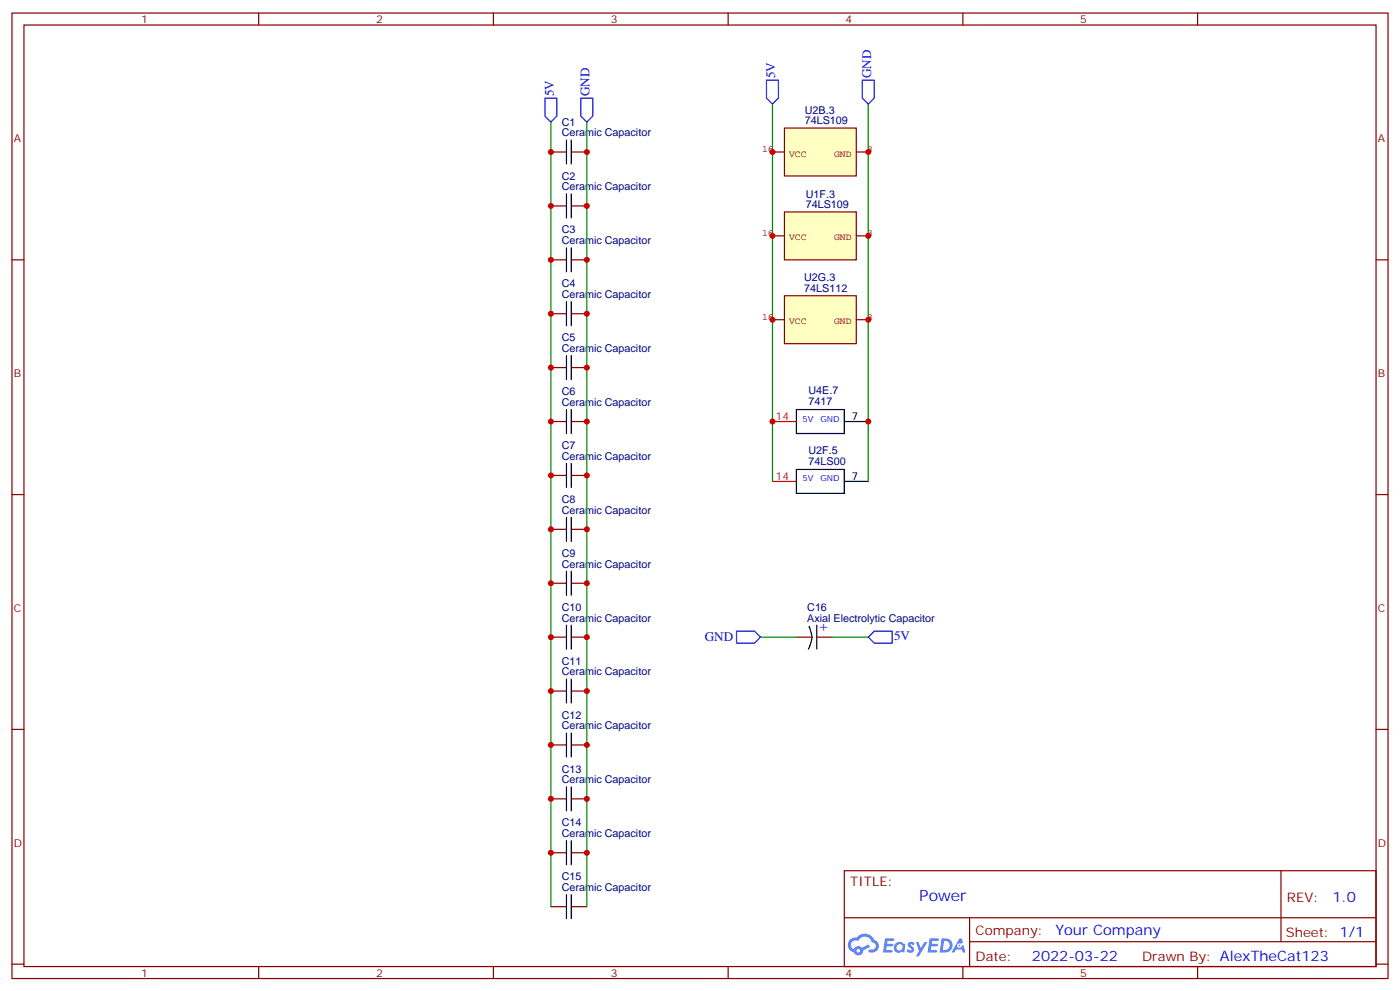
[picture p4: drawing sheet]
<svg xmlns="http://www.w3.org/2000/svg" width="412mm" height="292mm" viewBox="0 0 412 292" stroke-linecap="round" stroke-linejoin="round" font-family="sans-serif">
<g fill="none" stroke="#870000" stroke-width=".35">
<path d="M3.5 3.8h405.4v284.4h-405.4zM7.1 7.4h398.2v277.3h-398.2zM76.2 3.8v3.6M145.3 3.8v3.6M214.5 3.8v3.6M283.6 3.8v3.6M352.8 3.8v3.6M3.5 76.5h3.6M405.3 76.5h3.6M3.5 145.7h3.6M405.3 145.7h3.6M3.5 214.8h3.6"/>
<path d="M405.3 214.8h3.6M248.7 256.4h156.6v28.3h-156.6zM377.3 256.5v20.8M248.7 270.3h156.5M285.6 277.3h119.6M285.6 270.3v14.1M3.5 284h3.6M76.2 284.7v3.5M145.3 284.7v3.5M214.5 284.7v3.5M283.6 284.7v3.5M352.8 284.7v3.5"/>
<path d="M405.3 284h3.6"/>
</g>
<g fill="#5487ff">
<path d="M267.7 277.6a1.22 1.22 0 0 1 1.7 .3l-.4 .6a.47 .47 0 0 0-.3-.5 .47 .47 0 0 0-.5 .2l.1 .3a1.14 1.14 0 0 1 .8 1.7 1.14 1.14 0 0 1-1.9 0l-.2-.2 .5-.5 .7 .4a.29 .29 0 0 0 .3-.3 .29 .29 0 0 0-.2-.3 1.04 1.04 0 0 1-.6-1.7z"/>
<path d="M260.7 276.4h2.4l.3 .1-.2 .5-1.8 .1-.1 .9h1.5l.3 .3-.3 .4h-1.6l-.2 1.1h1.7l.2 .4-.2 .3h-2.6z"/>
<path d="M273.8 276.4h2.4l.3 .1-.1 .5-1.8 .1-.2 .9h1.6l.3 .3-.4 .4h-1.6l-.1 1.1h1.7l.2 .4-.2 .3h-2.6z"/>
<path d="M282.6 276.4h.7l.3 1.2-.6 .3a.69 .69 0 0 0-1 .3 .69 .69 0 0 0 .4 1 .69 .69 0 0 0 .9-.6l.5-.3 .6 2.2h-.8l-.2-.9h-1.8l-.5 .9h-.8z"/>
<path d="M269.8 277.4h.8l.6 1.9 1.1-1.9h.9l-2.6 4.2h-.8l.9-1.5z"/>
<path d="M277.4 276.4l-.6 4.1h1.3a2.11 2.11 0 0 0 2.5-2.1 2.11 2.11 0 0 0-2.5-2zM278.1 277.1a1.39 1.39 0 0 1 1.7 1.4 1.39 1.39 0 0 1-1.8 1.3h-.3z"/>
<path d="M263.7 278a1.54 1.54 0 0 0-.1 2.1 1.54 1.54 0 0 0 2.2 .2l.6 .2 .3-2.3-.2-.2-.4-.1a1.49 1.49 0 0 0-2.4 .1zM264 279a.94 .94 0 0 1 1.8 0 .94 .94 0 0 1-1.8 0z"/>
<path d="M250.4 276.7a2.18 2.18 0 0 0 1.1 3.8 1.44 1.44 0 0 0 1.6 .9 1.44 1.44 0 0 0 1.2-1.5l2-1-.5-.7-1.9 .9a1.47 1.47 0 0 0-2.4 .5 1.39 1.39 0 0 1-.7-2 1.39 1.39 0 0 1 2-.5 2.12 2.12 0 0 1 2.2-1.3 2.12 2.12 0 0 1 1.9 1.7 1.14 1.14 0 0 1 1.1 1.4 1.14 1.14 0 0 1-1.7 .8 .43 .43 0 0 0-.5 .3 .43 .43 0 0 0 .4 .5 1.98 1.98 0 0 0 2.5-1.2 1.98 1.98 0 0 0-1.2-2.5 3.1 3.1 0 0 0-5.3-.7l-.9 .1zM252.3 280a.55 .55 0 0 1 1.1 0 .55 .55 0 0 1-1.1 0z"/>
<circle cx="282.6" cy="278.5" r=".26"/>
</g>
<path d="M231.1 37.7h21.1v14.1h-21.1z" fill="#ffffc2" stroke="#850000" stroke-width=".35"/>
<path d="M227.5 44.8h3.6M252.2 44.8h3.6" fill="none" stroke="#850000" stroke-width=".35"/>
<path d="M231.1 62.4h21.1v14.1h-21.1z" fill="#ffffc2" stroke="#850000" stroke-width=".35"/>
<path d="M227.5 69.5h3.6M252.2 69.5h3.6" fill="none" stroke="#850000" stroke-width=".35"/>
<path d="M231.1 87.1h21.1v14.1h-21.1z" fill="#ffffc2" stroke="#850000" stroke-width=".35"/>
<path d="M227.5 94.2h3.6M252.2 94.2h3.6" fill="none" stroke="#850000" stroke-width=".35"/>
<g fill="none" stroke="#000" stroke-width=".35">
<path d="M166.9 41.2v7.1M166.9 57.1v7.1M168.3 41.2v7.1M168.3 57.1v7.1M166.9 73v7M168.3 73v7M166.9 88.9v7M168.3 88.9v7M166.9 104.7v7.1M168.3 104.7v7.1M166.9 120.6v7.1M166.9 136.5v7"/>
<path d="M168.3 120.6v7.1M168.3 136.5v7M234.6 120.6h14.1v7.1h-14.1zM234.6 138.3h14.1v7h-14.1zM248.7 124.1h7.1M166.9 152.4v7M168.3 152.4v7M248.7 141.8h7.1M166.9 168.2v7.1M168.3 168.2v7.1M166.9 184.1v7.1M166.9 200v7"/>
<path d="M168.3 184.1v7.1M168.3 200v7M238.5 184.8l-.3-.5a6.3 6.3 0 0 1-.1 6.9M240.6 184.1v7.1M166.9 215.9v7M168.3 215.9v7M166.9 231.7v7.1M168.3 231.7v7.1M166.9 247.6v7.1M168.3 247.6v7.1M166.9 263.5v7M168.3 263.5v7"/>
</g>
<path d="M227.5 124.1h7.1M227.5 141.8h7.1" fill="none" stroke="#f00" stroke-width=".35"/>
<g fill="none" stroke="#870000" stroke-width=".35">
<path d="M162.3 44.8h4.6M168.3 44.8h4.6M162.3 60.6h4.6M162.3 76.5h4.6M168.3 60.6h4.6M168.3 76.5h4.6M162.3 92.4h4.6M168.3 92.4h4.6M162.3 108.3h4.6M168.3 108.3h4.6M162.3 124.1h4.6M168.3 124.1h4.6"/>
<path d="M162.3 140h4.6M162.3 155.9h4.6M168.3 140h4.6M168.3 155.9h4.6M162.3 171.8h4.6M168.3 171.8h4.6M162.3 187.6h4.6M168.3 187.6h4.6M234.6 187.6h4.6M240.6 187.6h4.6M162.3 203.5h4.6M162.3 219.4h4.6"/>
<path d="M168.3 203.5h4.6M168.3 219.4h4.6M162.3 235.3h4.6M168.3 235.3h4.6M162.3 251.1h4.6M168.3 251.1h4.6M162.3 267h4.6M168.3 267h4.6"/>
</g>
<path d="M160.5 28.9h3.5v5.3l-1.7 1.7-1.8-1.7zM171.1 28.9h3.5v5.3l-1.7 1.7-1.8-1.7zM225.8 23.6h3.5v5.3l-1.8 1.8-1.7-1.8zM254 23.6h3.5v5.3l-1.7 1.8-1.8-1.8zM217 185.9h5.2l1.8 1.7-1.8 1.8h-5.2zM255.8 187.6l1.7-1.7h5.3v3.5h-5.3z" fill="none" stroke="#00f" stroke-width=".35"/>
<path d="M162.3 35.9v231.1M172.9 35.9v231.1M227.5 30.7v111.1M255.8 30.7v111.1M224 187.6h10.6M245.2 187.6h10.6" fill="none" stroke="#008700" stroke-width=".35"/>
<g fill="#c00">
<circle cx="162.3" cy="44.8" r=".88"/>
<circle cx="162.3" cy="60.6" r=".88"/>
<circle cx="162.3" cy="76.5" r=".88"/>
<circle cx="162.3" cy="92.4" r=".88"/>
<circle cx="162.3" cy="108.3" r=".88"/>
<circle cx="162.3" cy="124.1" r=".88"/>
<circle cx="162.3" cy="140" r=".88"/>
<circle cx="162.3" cy="155.9" r=".88"/>
<circle cx="162.3" cy="171.8" r=".88"/>
<circle cx="162.3" cy="187.6" r=".88"/>
<circle cx="162.3" cy="203.5" r=".88"/>
<circle cx="162.3" cy="219.4" r=".88"/>
<circle cx="162.3" cy="235.3" r=".88"/>
<circle cx="162.3" cy="251.1" r=".88"/>
<circle cx="172.9" cy="44.8" r=".88"/>
<circle cx="172.9" cy="60.6" r=".88"/>
<circle cx="172.9" cy="76.5" r=".88"/>
<circle cx="172.9" cy="92.4" r=".88"/>
<circle cx="172.9" cy="108.3" r=".88"/>
<circle cx="172.9" cy="124.1" r=".88"/>
<circle cx="172.9" cy="140" r=".88"/>
<circle cx="172.9" cy="155.9" r=".88"/>
<circle cx="172.9" cy="171.8" r=".88"/>
<circle cx="172.9" cy="187.6" r=".88"/>
<circle cx="172.9" cy="203.5" r=".88"/>
<circle cx="172.9" cy="219.4" r=".88"/>
<circle cx="172.9" cy="235.3" r=".88"/>
<circle cx="172.9" cy="251.1" r=".88"/>
<circle cx="227.5" cy="44.8" r=".88"/>
<circle cx="227.5" cy="69.5" r=".88"/>
<circle cx="227.5" cy="94.2" r=".88"/>
<circle cx="227.5" cy="124.1" r=".88"/>
<circle cx="255.8" cy="44.8" r=".88"/>
<circle cx="255.8" cy="69.5" r=".88"/>
<circle cx="255.8" cy="94.2" r=".88"/>
<circle cx="255.8" cy="124.1" r=".88"/>
</g>
<text font-size="4.6" fill="#00f" x="270.8" y="265.5">Power</text>
<g font-size="4.2" fill="#00f">
<text x="240.9" y="185.9">+</text>
<text x="392.5" y="265.7">1.0</text>
<text x="310.9" y="275.3">Your Company</text>
<text x="304" y="283.1">2022-03-22</text>
</g>
<g font-size="3.9" fill="#00f">
<text x="228.4" y="23.1" transform="rotate(-90 228.4 23.1)">5V</text>
<text x="256.6" y="23.1" transform="rotate(-90 256.6 23.1)">GND</text>
<text x="163.1" y="28.4" transform="rotate(-90 163.1 28.4)">5V</text>
<text x="173.7" y="28.4" transform="rotate(-90 173.7 28.4)">GND</text>
<text x="207.6" y="188.9">GND</text>
<text x="263.3" y="188.5">5V</text>
</g>
<g font-size="3.9" fill="#800">
<text x="250.5" y="261">TITLE:</text>
<text x="379.1" y="265.7">REV:</text>
<text x="287.4" y="275.2">Company:</text>
<text x="378.7" y="275.8">Sheet: 1/1</text>
<text x="287.4" y="282.9">Date:</text>
<text x="336.4" y="283">Drawn By: AlexTheCat123</text>
</g>
<g font-size="3.2" fill="#800">
<text x="41.6" y="6.8">1</text>
<text x="110.8" y="6.8">2</text>
<text x="179.9" y="6.8">3</text>
<text x="249.1" y="6.8">4</text>
<text x="318.2" y="6.8">5</text>
<text x="4.1" y="41.9">A</text>
<text x="405.9" y="41.9">A</text>
<text x="4.1" y="111.1">B</text>
<text x="405.9" y="111.1">B</text>
<text x="4.1" y="180.2">C</text>
<text x="405.9" y="180.2">C</text>
<text x="4.1" y="249.4">D</text>
<text x="405.9" y="249.4">D</text>
<text x="41.6" y="287.7">1</text>
<text x="110.8" y="287.7">2</text>
<text x="179.9" y="287.7">3</text>
<text x="249.1" y="287.7">4</text>
<text x="318.2" y="287.7">5</text>
</g>
<g font-size="3.2" fill="#000080">
<text x="237.1" y="33.5">U2B.3</text>
<text x="165.5" y="40.2">Ceramic Capacitor</text>
<text x="165.5" y="37">C1</text>
<text x="237.1" y="36.7">74LS109</text>
<text x="165.5" y="52.9">C2</text>
<text x="165.5" y="56.1">Ceramic Capacitor</text>
<text x="237.4" y="58.2">U1F.3</text>
<text x="237.4" y="61.3">74LS109</text>
<text x="165.5" y="71.9">Ceramic Capacitor</text>
<text x="165.5" y="68.8">C3</text>
<text x="236.9" y="82.9">U2G.3</text>
<text x="165.5" y="87.8">Ceramic Capacitor</text>
<text x="165.5" y="84.6">C4</text>
<text x="236.9" y="86">74LS112</text>
<text x="165.5" y="100.5">C5</text>
<text x="165.5" y="103.7">Ceramic Capacitor</text>
<text x="165.5" y="119.6">Ceramic Capacitor</text>
<text x="165.5" y="116.4">C6</text>
<text x="238.2" y="119.3">7417</text>
<text x="238.2" y="116.1">U4E.7</text>
<text x="165.5" y="135.4">Ceramic Capacitor</text>
<text x="165.5" y="132.3">C7</text>
<text x="238.2" y="137">74LS00</text>
<text x="238.2" y="133.8">U2F.5</text>
<text x="165.5" y="148.1">C8</text>
<text x="165.5" y="151.3">Ceramic Capacitor</text>
<text x="165.5" y="167.2">Ceramic Capacitor</text>
<text x="165.5" y="164">C9</text>
<text x="165.5" y="179.9">C10</text>
<text x="237.8" y="179.9">C16</text>
<text x="165.5" y="183.1">Ceramic Capacitor</text>
<text x="237.8" y="183.1">Axial Electrolytic Capacitor</text>
<text x="165.5" y="195.8">C11</text>
<text x="165.5" y="198.9">Ceramic Capacitor</text>
<text x="165.5" y="214.8">Ceramic Capacitor</text>
<text x="165.5" y="211.6">C12</text>
<text x="165.5" y="227.5">C13</text>
<text x="165.5" y="230.7">Ceramic Capacitor</text>
<text x="165.5" y="243.4">C14</text>
<text x="165.5" y="246.6">Ceramic Capacitor</text>
<text x="165.5" y="262.4">Ceramic Capacitor</text>
<text x="165.5" y="259.3">C15</text>
</g>
<g font-size="3.2" fill="#f00">
<text x="228.4" y="123.8">14</text>
<text x="228.4" y="141.4">14</text>
</g>
<g font-size="3.2">
<text x="250.8" y="123.8">7</text>
<text x="250.8" y="141.4">7</text>
</g>
<g font-size="2.8" fill="#840000">
<text x="224.5" y="44.7">16</text>
<text x="232.5" y="46.1">VCC</text>
<text x="245.7" y="46.1">GND</text>
<text x="255.4" y="44.7">8</text>
<text x="224.5" y="69.4">16</text>
<text x="232.5" y="70.8">VCC</text>
<text x="245.7" y="70.8">GND</text>
<text x="255.4" y="69.4">8</text>
<text x="224.5" y="94.1">16</text>
<text x="232.5" y="95.5">VCC</text>
<text x="245.7" y="95.5">GND</text>
<text x="255.4" y="94.1">8</text>
</g>
<g font-size="2.5" fill="#00f">
<text x="236.4" y="124.1">5V</text>
<text x="241.7" y="124.1">GND</text>
<text x="236.4" y="141.8">5V</text>
<text x="241.7" y="141.8">GND</text>
</g>
</svg>
